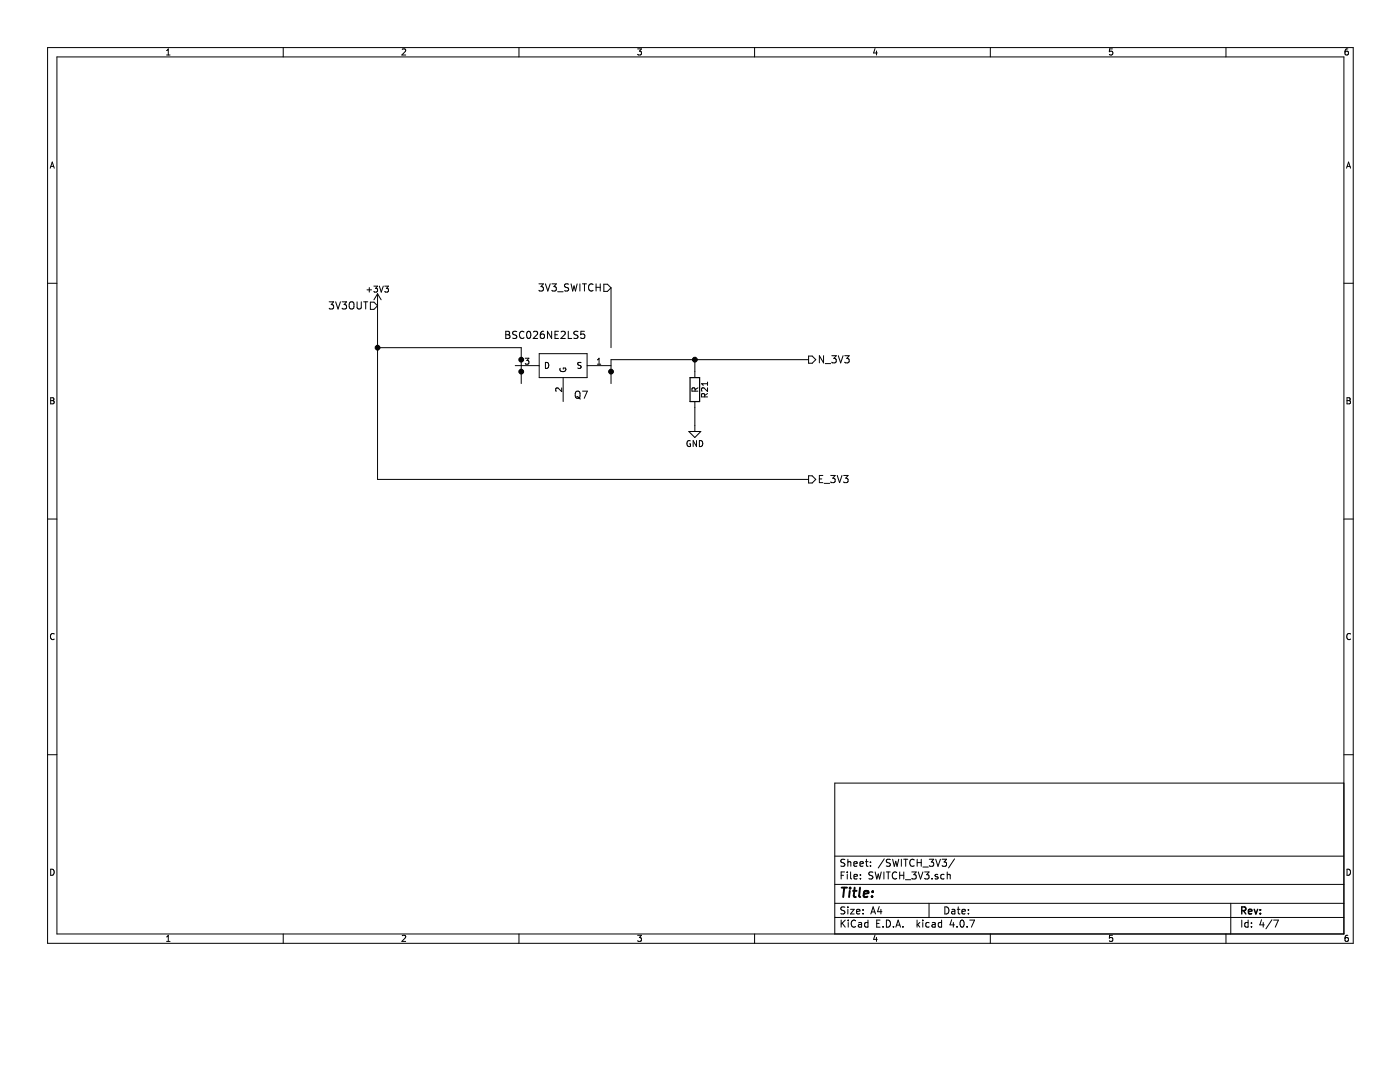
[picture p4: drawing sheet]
EESchema Schematic File Version 2
LIBS:eps_v1-rescue
LIBS:power
LIBS:device
LIBS:transistors
LIBS:conn
LIBS:linear
LIBS:regul
LIBS:74xx
LIBS:cmos4000
LIBS:adc-dac
LIBS:memory
LIBS:xilinx
LIBS:microcontrollers
LIBS:dsp
LIBS:microchip
LIBS:analog_switches
LIBS:motorola
LIBS:texas
LIBS:intel
LIBS:audio
LIBS:interface
LIBS:digital-audio
LIBS:philips
LIBS:display
LIBS:cypress
LIBS:siliconi
LIBS:opto
LIBS:atmel
LIBS:contrib
LIBS:valves
LIBS:power_management
LIBS:general_ssm
LIBS:ina214
LIBS:tps61088
LIBS:cdh_lib
LIBS:ads7952
LIBS:tps630250
LIBS:ref5025
LIBS:eps_v1-cache
EELAYER 25 0
EELAYER END
$Descr A4 11693 8268
encoding utf-8
Sheet 4 7
Title ""
Date ""
Rev ""
Comp ""
Comment1 ""
Comment2 ""
Comment3 ""
Comment4 ""
$EndDescr
$Comp
L +3V3 #PWR099
U 1 1
P 3150 2550
F 0 "#PWR099" H 3150 2400 50  0001 C CNN
F 1 "+3V3" H 3150 2690 50  0000 C CNN
F 2 "" H 3150 2550 50  0001 C CNN
F 3 "" H 3150 2550 50  0001 C CNN
	1    3150 2550
	1    0    0    -1  
$EndComp
Text HLabel 3150 2550 0    60   Input ~ 0
3V3OUT
Wire Wire Line
	3150 2550 3150 4000
Wire Wire Line
	3150 2900 4350 2900
$Comp
L BSC026NE2LS5 Q7
U 1 1
P 4700 3050
F 0 "Q7" H 4550 3300 60  0000 C CNN
F 1 "BSC026NE2LS5" H 4850 2800 60  0000 C CNN
F 2 "" H 4700 3050 60  0001 C CNN
F 3 "" H 4700 3050 60  0001 C CNN
	1    4700 3050
	-1   0    0    1   
$EndComp
Wire Wire Line
	4350 2900 4350 3200
Connection ~ 4350 3100
Connection ~ 4350 3000
Wire Wire Line
	5100 3000 5100 3200
Connection ~ 5100 3100
Wire Wire Line
	5100 2900 5100 2400
Text HLabel 5100 2400 0    60   Input ~ 0
3V3_SWITCH
Wire Wire Line
	5100 3000 6750 3000
Text HLabel 6750 3000 2    60   Output ~ 0
N_3V3
Wire Wire Line
	3150 4000 6750 4000
Connection ~ 3150 2900
Text HLabel 6750 4000 2    60   Output ~ 0
E_3V3
$Comp
L GND #PWR0100
U 1 1
P 5800 3550
F 0 "#PWR0100" H 5800 3300 50  0001 C CNN
F 1 "GND" H 5800 3400 50  0000 C CNN
F 2 "" H 5800 3550 50  0001 C CNN
F 3 "" H 5800 3550 50  0001 C CNN
	1    5800 3550
	1    0    0    -1  
$EndComp
$Comp
L R R21
U 1 1
P 5800 3250
F 0 "R21" V 5880 3250 50  0000 C CNN
F 1 "R" V 5800 3250 50  0000 C CNN
F 2 "" V 5730 3250 50  0001 C CNN
F 3 "" H 5800 3250 50  0001 C CNN
	1    5800 3250
	1    0    0    -1  
$EndComp
Wire Wire Line
	5800 3000 5800 3100
Connection ~ 5800 3000
Wire Wire Line
	5800 3400 5800 3550
$EndSCHEMATC
